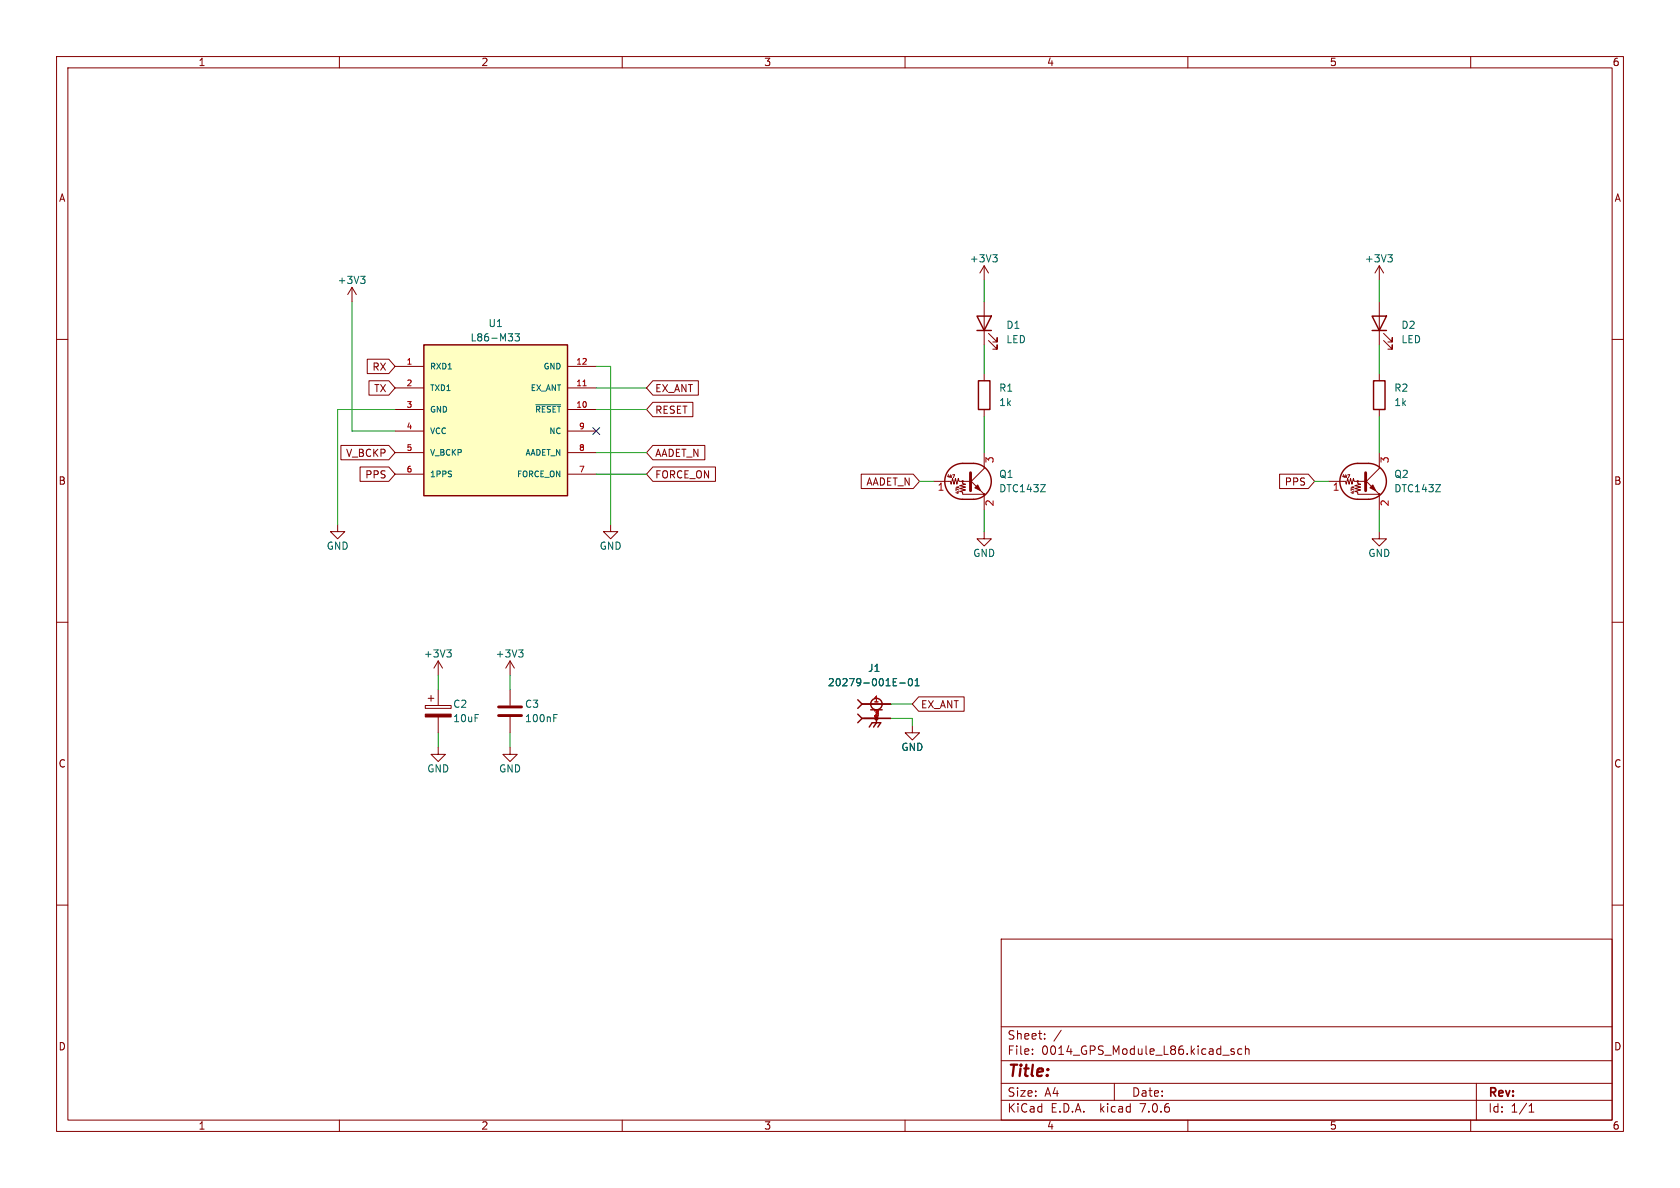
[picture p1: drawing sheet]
<svg xmlns="http://www.w3.org/2000/svg" width="297mm" height="210mm" viewBox="0 0 297 210" stroke-linecap="round" stroke-linejoin="round" font-family="sans-serif">
<g fill="none" stroke="#840000" stroke-width=".18">
<path d="M10 10h277v190h-277zM12 12h273v186h-273zM60 10v2M110 10v2M160 10v2M210 10v2M260 10v2M10 60h2M62.2 50.8l-.7 1.3M62.2 50.8v2.5M62.2 50.8l.8 1.3M174 47v2.5"/>
<path d="M174 53.3v7.7M174 47l-.8 1.3M174 47l.8 1.3M174.8 58.9l1.5 1.6v-.8v.8h-.8M243.8 47v2.5M243.8 53.3v7.7M243.8 47l-.7 1.3M243.8 47l.8 1.3M244.6 58.9l1.5 1.6v-.8v.8h-.7M285 60h2M60.3 78.7h8.4l1.1 1.3-1.1 1.3h-8.4zM64.9 63.5h3.8l1.1 1.3-1.1 1.2h-3.8z"/>
<path d="M65.2 67.3h3.5l1.1 1.3-1.1 1.3h-3.5zM69.8 64.8h5.1M69.8 72.4h5.1M69.8 68.6h5.1M69.8 76.2h5.1M100.3 64.8h5.1M100.3 72.4h5.1M100.3 68.6h5.1M100.3 76.2h5.1M115.4 67.3h8.1v2.6h-8.1l-1.1-1.3zM115.4 71.1h7.1v2.6h-7.1l-1.1-1.3zM115.4 78.7h9.2v2.6h-9.2l-1.1-1.3z"/>
<path d="M174 66v1.3M174 72.4v1.3M174.8 60.2l1.5 1.5v-.7v.7h-.8M243.8 66v1.3M243.8 72.4v1.3M244.6 60.2l1.5 1.5v-.7v.7h-.7M59.7 92.7v1.3h1.3l-1.3 1.3-1.3-1.3h1.3M63.7 82.5h5l1.1 1.3-1.1 1.3h-5zM69.8 80h5.1M69.8 83.8h5.1M100.3 80h5.1M100.3 83.8h5.1"/>
<path d="M107.9 92.7v1.3h1.3l-1.3 1.3-1.2-1.3h1.2M115.4 82.5h11.1v2.6h-11.1l-1.1-1.3zM152.3 83.8h9.1l1.2 1.3-1.2 1.3h-9.1zM165.1 85.1h2.9l.1 .5 .3-1 .3 1 .2-1 .3 1 .2-1 .1 .5h1.9M167.7 83.9l-.1 .4M168.1 83.9v.5M168.4 83.9h.4l-.3 .5M169 87.1l.3 .1M169 86.2h.5M169.2 86l.2 .2M169.5 86.6l-.5-.2v.3M169.5 86l-.2 .2"/>
<path d="M171.4 84.8l2.6 2.6h-3.8v-.4l-.5-.1 1-.3-1-.2 1-.3-1-.2 1-.3-.5-.1v-.4M174 94v1.3h1.3l-1.3 1.2-1.3-1.2h1.3M174 80v2.8l-2.6 2.5M174 87.6v2.6M226.2 83.8h5.1l1.1 1.3-1.1 1.3h-5.1zM234.9 85.1h3l.1 .5 .3-1 .2 1 .3-1 .2 1 .3-1 .1 .5h1.9M237.5 83.9l-.1 .4M237.9 83.9v.5M238.3 83.9h.3l-.2 .5M238.8 87.1l.4 .1M238.9 86.2h.5M239 86l.2 .2"/>
<path d="M239.4 86.6l-.5-.2v.3M239.4 86l-.2 .2M241.3 84.8l2.5 2.6h-3.8v-.4l-.5-.1 1-.3-1-.2 1-.3-1-.2 1-.3-.5-.1v-.4M243.8 94v1.3h1.3l-1.3 1.2-1.2-1.2h1.2M243.8 80v2.8l-2.5 2.5M243.8 87.6v2.6M10 110h2M77.5 116.8l-.8 1.3M77.5 116.8v2.6M77.5 116.8l.7 1.3M90.2 116.8l-.8 1.3M90.2 116.8v2.6"/>
<path d="M90.2 116.8l.7 1.3M285 110h2M75.2 124.7h4.6v.5h-4.6zM75.7 123.4h1M76.2 122.9v1.1M77.5 132.1v1.3h1.2l-1.2 1.2-1.3-1.2h1.3M77.5 121.9v2.8M77.5 126.7v2.8M90.2 132.1v1.3h1.2l-1.2 1.2-1.3-1.2h1.3M90.2 121.9v2.8M90.2 126.7v2.8M152.4 124.5h5.1"/>
<path d="M152.4 127h5.1M161.3 128.3v1.2h1.3l-1.3 1.3-1.3-1.3h1.3M162.4 123.2h8v2.5h-8l-1.1-1.2zM10 160h2M285 160h2M177 166h108v32h-108zM60 198v2M110 198v2M160 198v2M177 194.5h108M177 191.5h108M177 187.5h108"/>
<path d="M177 181.5h108M182.5 186.3v.1M182.5 185.5v.1M184.7 183.6v.1M184.7 182.8v.1M187.6 182.1l-1.3 2M197 191.5v3M210 198v2M218.2 185.5l-.4-.1-.2 .2 .1 .2 .5 .2v.3h-.6M219.5 185.5l-.4-.1-.3 .3v.4l.2 .2h.5M220.2 185.5l.2-.1 .3 .1 .1 .9M220.2 184.9v1.5"/>
<path d="M260 198v2M261 191.5v6.5M270.3 196.6h.9M270.3 195.5l.4-.4v1.5"/>
<circle cx="170.2" cy="85.1" r=".13"/>
<circle cx="174" cy="87.4" r=".13"/>
<circle cx="240" cy="85.1" r=".13"/>
<circle cx="243.8" cy="87.4" r=".13"/>
</g>
<g fill="none" stroke="#006464" stroke-width=".18">
<path d="M63.7 48.8h.8l-.4 .5M64.3 49.3l.2 .3v.3l-.2 .2M89.8 59h.8l-.4 .5M90.6 59.6v.5M91 59h.8l-.4 .5 .4 .1v.5l-.2 .2-.6-.2M175.5 45h.8l-.4 .5M176 45.5l.3 .3v.3l-.3 .2M245.4 45h.7l-.4 .5M245.9 45.5l.2 .3v.3l-.2 .2M94.7 71.6h4.4M184 85.7h.8l-.8 1.2h.8M253.8 85.7h.9l-.9 1.2h.9"/>
<path d="M79 114.9h.8l-.5 .5M79.5 115.4l.3 .2v.3l-.3 .2M91.7 114.9h.8l-.5 .5M92.2 115.4l.3 .2v.3l-.3 .2M97.9 126.9h.4M97.9 126.3h.6M159.1 120.7h.9M160.8 120h.1a.68 .68 0 0 1 .4 .6 .68 .68 0 0 1-.4 .6 .84 .84 0 0 1-.1-1.2zM161.8 121.2h.7M161.8 120.3l.3-.3v1.2"/>
</g>
<g fill="#840000" stroke="#840000" stroke-width=".18">
<path d="M75.2 126.2h4.6v.5h-4.6z"/>
<path d="M242.2 86.2l.5-.5 .5 1z"/>
<path d="M172.3 86.2l.5-.5 .6 1z"/>
</g>
<g fill="none" stroke="#840000" stroke-width=".25">
<path d="M172.7 55.9h2.6l-1.3 2.5zM172.7 58.4h2.6M242.6 55.9h2.5l-1.3 2.5zM242.6 58.4h2.5M74.9 61h25.4v26.6h-25.4zM173 67.3h2v5.1h-2zM242.8 67.3h2.1v5.1h-2.1zM168 82.8a3.2 3.2 0 0 1 2.2-.9h1.9a3.2 3.2 0 0 1 3.1 3.2 3.2 3.2 0 0 1-3.1 3.2h-1.9a3.2 3.2 0 0 1-2.9-2 3.2 3.2 0 0 1 .7-3.5zM237.8 82.8a3.2 3.2 0 0 1 2.2-.9h1.9a3.2 3.2 0 0 1 3.2 3.2 3.2 3.2 0 0 1-3.2 3.2h-1.9a3.2 3.2 0 0 1-2.9-2 3.2 3.2 0 0 1 .7-3.5zM151.6 126.2l.8 .8M151.6 123.7l.8 .8M152.4 127l-.8 .8"/>
<path d="M152.4 124.5l-.8 .7M152.4 127h5.1M152.4 124.5h5.1M153.7 128.5l.5-.7h1.5l-.5 .7M154.9 127v.8l-.5 .7M154.9 125.5h1.1"/>
<circle cx="154.9" cy="124.5" r="1.02"/>
</g>
<g fill="#840000" stroke="#840000" stroke-width=".51">
<path d="M241.4 83.6v3.1z"/>
<path d="M171.6 83.6v3.1z"/>
</g>
<path d="M88.1 126.5h4.1M88.1 125h4.1" fill="none" stroke="#840000" stroke-width=".51"/>
<path d="M74.9 61h25.4v26.6h-25.4z" fill="#ffffc2" stroke="#ffffc2" stroke-width=".18"/>
<path d="M103.1 68.2h.5" fill="none" stroke="#a90000" stroke-width=".18"/>
<g fill="none" stroke="#009600" stroke-width=".18">
<path d="M62.2 53.3v22.9h7.6M174 49.5v3.8M243.8 49.5v3.8M69.8 72.4h-10.1v20.3M105.4 64.8h2.5v27.9M105.4 68.6h8.9M105.4 72.4h8.9M174 61v5M174 73.7v6.3M243.8 61v5M243.8 73.7v6.3M105.4 80h8.9"/>
<path d="M105.4 83.8h8.9M162.6 85.1h2.5M174 90.2v3.8M232.4 85.1h2.5M243.8 90.2v3.8M77.5 119.4v2.5M90.2 119.4v2.5M77.5 129.5v2.6M90.2 129.5v2.6M157.5 127h3.8v1.3M157.5 124.5h3.8"/>
</g>
<path d="M104.8 75.6l1.2 1.2M106 75.6l-1.2 1.2" fill="none" stroke="#000084" stroke-width=".18"/>
<text font-size="2.8" fill="#840000" x="178" y="190.9">Title:</text>
<g font-size="2.1" fill="#840000">
<text x="178" y="184">Sheet:</text>
<text x="178" y="186.7">File:</text>
<text x="184.1" y="186.7">0014_GPS_Module_L86.kicad_sch</text>
<text x="178" y="196.9">KiCad</text>
<text x="178" y="194.1">Size:</text>
<text x="184.7" y="194.1">A4</text>
<text x="185.7" y="196.9">E.D.A.</text>
<text x="194.6" y="196.9">kicad</text>
<text x="200" y="194.1">Date:</text>
<text x="201.8" y="196.9">7.0.6</text>
<text x="263" y="194.3">Rev:</text>
<text x="263" y="196.9">Id:</text>
<text x="267.1" y="196.9">1/1</text>
</g>
<g font-size="1.8" fill="#840000">
<text x="35" y="11.9">1</text>
<text x="85" y="11.9">2</text>
<text x="135" y="11.9">3</text>
<text x="185" y="11.9">4</text>
<text x="235" y="11.9">5</text>
<text x="285" y="11.9">6</text>
<text x="10.3" y="35.9">A</text>
<text x="285.3" y="35.9">A</text>
<text x="65.7" y="65.7">RX</text>
<text x="66" y="69.5">TX</text>
<text x="115.7" y="69.5">EX_ANT</text>
<text x="115.7" y="73.3">RESET</text>
<text x="61.1" y="81">V_BCKP</text>
<text x="115.7" y="81">AADET_N</text>
<text x="10.3" y="85.9">B</text>
<text x="64.5" y="84.8">PPS</text>
<text x="115.7" y="84.8">FORCE_ON</text>
<text x="153.1" y="86">AADET_N</text>
<text x="227" y="86">PPS</text>
<text x="285.3" y="85.9">B</text>
<text x="162.7" y="125.4">EX_ANT</text>
<text x="10.3" y="135.9">C</text>
<text x="285.3" y="135.9">C</text>
<text x="10.3" y="185.9">D</text>
<text x="285.3" y="185.9">D</text>
<text x="35" y="199.9">1</text>
<text x="85" y="199.9">2</text>
<text x="135" y="199.9">3</text>
<text x="185" y="199.9">4</text>
<text x="235" y="199.9">5</text>
<text x="285" y="199.9">6</text>
</g>
<g font-size="1.8" fill="#006464">
<text x="171.3" y="46.6">+3V3</text>
<text x="241.2" y="46.6">+3V3</text>
<text x="59.6" y="50.4">+3V3</text>
<text x="86.3" y="58">U1</text>
<text x="177.8" y="58.3">D1</text>
<text x="247.7" y="58.3">D2</text>
<text x="83.1" y="60.6">L86-M33</text>
<text x="177.8" y="60.9">LED</text>
<text x="247.7" y="60.9">LED</text>
<text x="176.5" y="69.4">R1</text>
<text x="176.5" y="72">1k</text>
<text x="246.4" y="69.4">R2</text>
<text x="246.4" y="72">1k</text>
<text x="176.5" y="84.7">Q1</text>
<text x="176.5" y="87.2">DTC143Z</text>
<text x="246.4" y="84.7">Q2</text>
<text x="246.4" y="87.2">DTC143Z</text>
<text x="57.7" y="97.4">GND</text>
<text x="105.9" y="97.4">GND</text>
<text x="172" y="98.7">GND</text>
<text x="241.8" y="98.7">GND</text>
<text x="74.8" y="116.4">+3V3</text>
<text x="87.5" y="116.4">+3V3</text>
<text x="153.4" y="119">J1</text>
<text x="80" y="125.3">C2</text>
<text x="92.7" y="125.3">C3</text>
<text x="146.3" y="121.5">20279-001E-01</text>
<text x="80" y="127.9">10uF</text>
<text x="92.7" y="127.9">100nF</text>
<text x="75.4" y="136.8">GND</text>
<text x="88.1" y="136.8">GND</text>
<text x="159.3" y="132.9">GND</text>
</g>
<g font-size="1.8" fill="#a90000">
<text x="176" y="82" transform="rotate(-90 176 82)">3</text>
<text x="245.8" y="82" transform="rotate(-90 245.8 82)">3</text>
<text x="165.7" y="87.1">1</text>
<text x="176" y="89.6" transform="rotate(-90 176 89.6)">2</text>
<text x="235.5" y="87.1">1</text>
<text x="245.8" y="89.6" transform="rotate(-90 245.8 89.6)">2</text>
</g>
<g font-size="1.4" fill="#a90000">
<text x="71.8" y="64.5">1</text>
<text x="101.8" y="64.5">12</text>
<text x="71.8" y="68.3">2</text>
<text x="101.8" y="68.3">11</text>
<text x="71.8" y="72.1">3</text>
<text x="71.8" y="75.9">4</text>
<text x="101.8" y="72.1">10</text>
<text x="102.3" y="75.9">9</text>
<text x="71.8" y="79.8">5</text>
<text x="71.8" y="83.6">6</text>
<text x="102.3" y="83.6">7</text>
<text x="102.3" y="79.8">8</text>
<text x="154.3" y="124.2">1</text>
<text x="154.3" y="126.7">2</text>
</g>
<g font-size="1.4" fill="#006464">
<text x="75.9" y="65.5">RXD1</text>
<text x="96" y="65.5">GND</text>
<text x="75.9" y="69.3">TXD1</text>
<text x="93.7" y="69.3">EX_ANT</text>
<text x="75.9" y="73.1">GND</text>
<text x="75.9" y="76.9">VCC</text>
<text x="94.5" y="73.1">~{RESET}</text>
<text x="97" y="76.9">NC</text>
<text x="75.9" y="80.7">V_BCKP</text>
<text x="92.8" y="80.7">AADET_N</text>
<text x="75.9" y="84.6">1PPS</text>
<text x="91.3" y="84.6">FORCE_ON</text>
</g>
<text font-size="1.4" fill="#840000" x="154.3" y="126.7">3</text>
<g font-size=".7" fill="#840000">
<text x="167.3" y="84.7">4k7</text>
<text x="169.8" y="87.5" transform="rotate(-90 169.8 87.5)">47k</text>
<text x="237.1" y="84.7">4k7</text>
<text x="239.6" y="87.5" transform="rotate(-90 239.6 87.5)">47k</text>
</g>
</svg>
